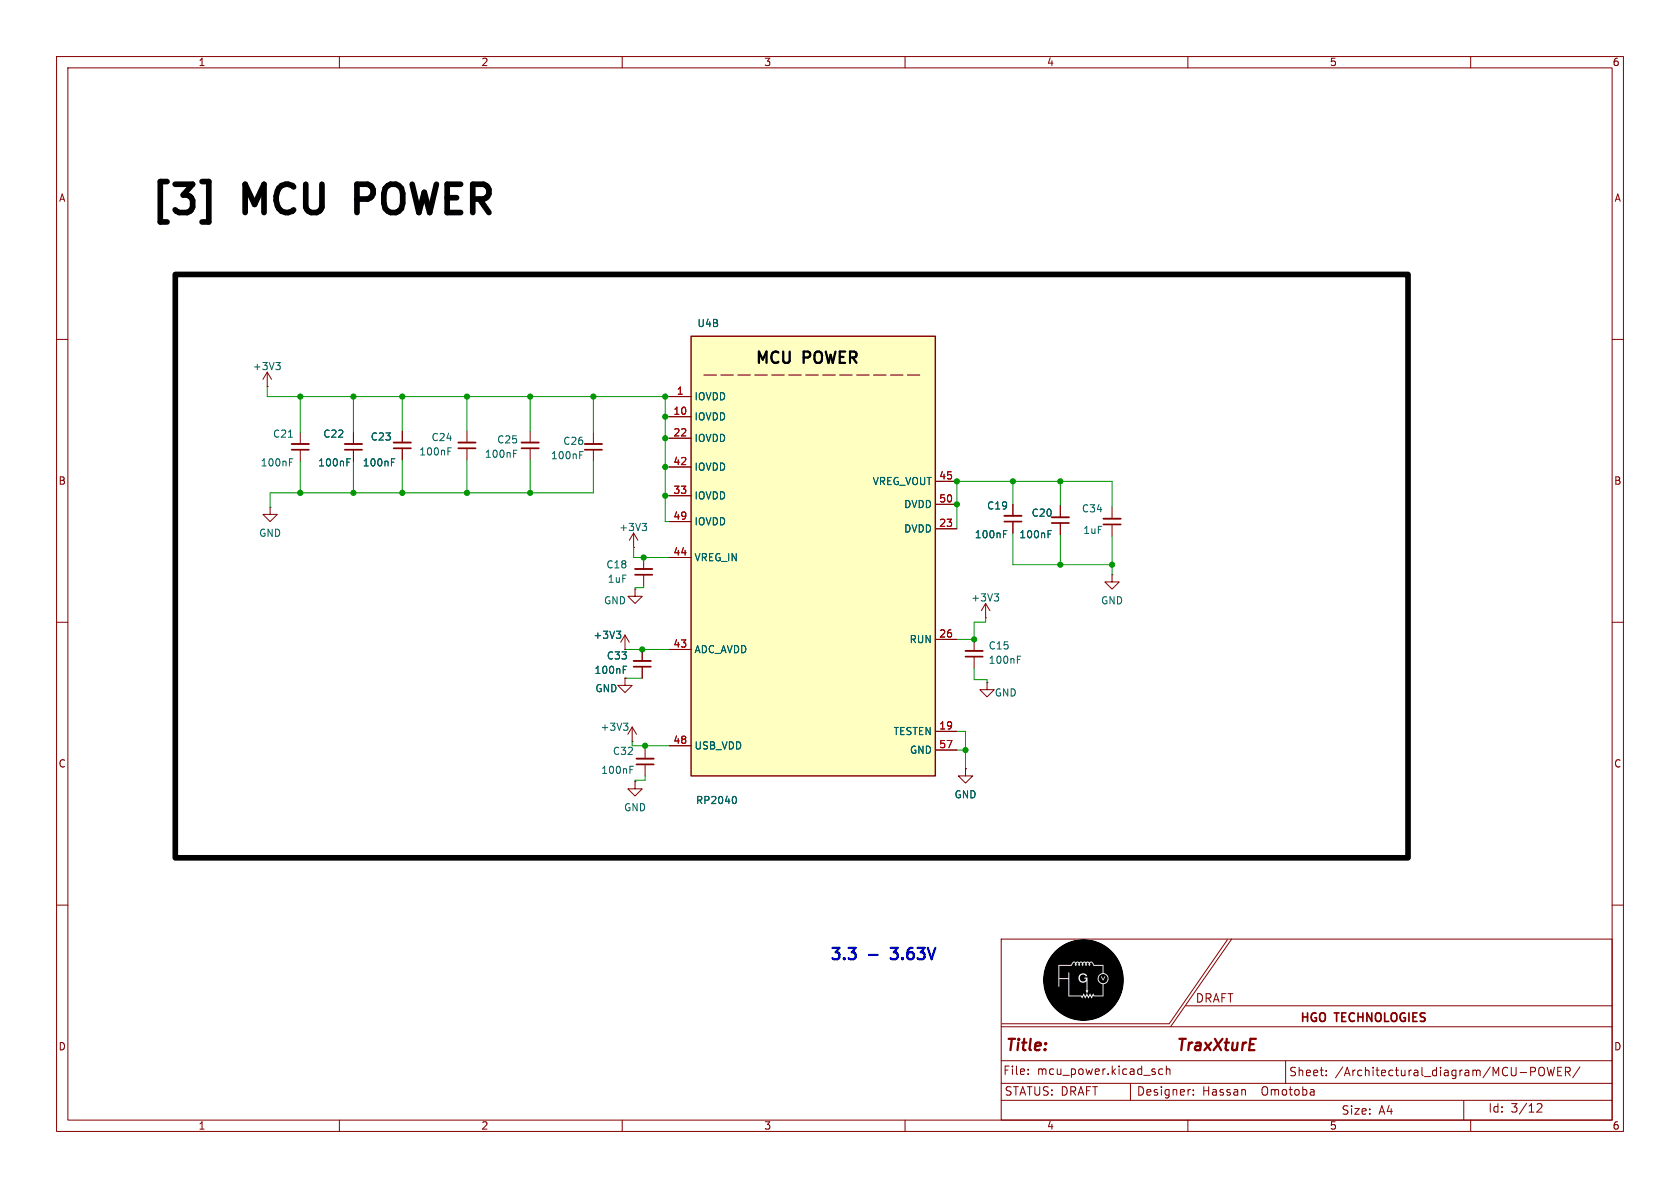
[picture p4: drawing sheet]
(kicad_sch
 (version 20231120)
 (generator "eeschema")
 (generator_version "8.0")
 (paper "A4")
 (title_block
  (title "              TraxXturE")
  (rev "0.0")
  (company "HGO TECHNOLOGIES")
  (comment 1 "1.0")
  (comment 2 "Hassan  Omotoba")
  (comment 3 "DRAFT"))
 (lib_symbols
  (symbol "Device:C_Small"
   (pin_numbers hide)
   (pin_names
    (offset 0.254) hide) (exclude_from_sim no) (in_bom yes) (on_board yes)
   (property "Reference" "C" (at 0.254 1.778 0) (effects (font (size 1.27 1.27)) (justify left)))
   (property "Value" "C_Small" (at 0.254 -2.032 0) (effects (font (size 1.27 1.27)) (justify left)))
   (property "Footprint" "" (at 0 0 0) (effects (font (size 1.27 1.27)) (hide yes)))
   (property "Datasheet" "~" (at 0 0 0) (effects (font (size 1.27 1.27)) (hide yes)))
   (property "Description" "Unpolarized capacitor, small symbol" (at 0 0 0) (effects (font (size 1.27 1.27)) (hide yes)))
   (symbol "C_Small_0_1"
    (polyline (pts (xy -1.524 -0.508) (xy 1.524 -0.508)) (stroke (width 0.3302) (type default)) (fill (type none)))
    (polyline (pts (xy -1.524 0.508) (xy 1.524 0.508)) (stroke (width 0.3048) (type default)) (fill (type none))))
   (symbol "C_Small_1_1"
    (pin passive line (at 0 2.54 270) (length 2.032) (name "~" (effects (font (size 1.27 1.27)))) (number "1" (effects (font (size 1.27 1.27)))))
    (pin passive line (at 0 -2.54 90) (length 2.032) (name "~" (effects (font (size 1.27 1.27)))) (number "2" (effects (font (size 1.27 1.27)))))))
  (symbol "MCU_RaspberryPi:RP2040" (exclude_from_sim no) (in_bom yes) (on_board yes)
   (property "Reference" "U4" (at -21.082 47.244 0) (effects (font (size 1.27 1.27)) (justify left)))
   (property "Value" "RP2040" (at -19.05 -46.482 0) (effects (font (size 1.27 1.27)) (justify left)))
   (property "Footprint" "Package_DFN_QFN:QFN-56-1EP_7x7mm_P0.4mm_EP3.2x3.2mm" (at -1.778 -64.008 0) (effects (font (size 1.27 1.27)) (hide yes)))
   (property "Datasheet" "https://datasheets.raspberrypi.com/rp2040/rp2040-datasheet.pdf" (at 5.588 -67.056 0) (effects (font (size 1.27 1.27)) (hide yes)))
   (property "Description" "A microcontroller by Raspberry Pi" (at 7.112 -61.214 0) (effects (font (size 1.27 1.27)) (hide yes)))
   (symbol "RP2040_1_1"
    (rectangle (start -21.59 45.72) (end 21.59 -43.688) (stroke (width 0.254) (type default)) (fill (type background)))
    (polyline (pts (xy -19.05 40.64) (xy 19.558 40.64)) (stroke (width 0.2) (type dash)) (fill (type none)))
    (text "MCU GPIO" (at -2.286 42.926 0) (effects (font (size 2 2) (thickness 0.4)
    (bold yes) (color 0 0 0 1))))
    (pin bidirectional line (at 25.4 17.78 180) (length 3.81) (name "GPIO8" (effects (font (size 1.27 1.27)))) (number "11" (effects (font (size 1.27 1.27)))))
    (pin bidirectional line (at 25.4 15.24 180) (length 3.81) (name "GPIO9" (effects (font (size 1.27 1.27)))) (number "12" (effects (font (size 1.27 1.27)))))
    (pin bidirectional line (at 25.4 12.7 180) (length 3.81) (name "GPIO10" (effects (font (size 1.27 1.27)))) (number "13" (effects (font (size 1.27 1.27)))))
    (pin bidirectional line (at 25.4 10.16 180) (length 3.81) (name "GPIO11" (effects (font (size 1.27 1.27)))) (number "14" (effects (font (size 1.27 1.27)))))
    (pin bidirectional line (at 25.4 7.62 180) (length 3.81) (name "GPIO12" (effects (font (size 1.27 1.27)))) (number "15" (effects (font (size 1.27 1.27)))))
    (pin bidirectional line (at 25.4 5.08 180) (length 3.81) (name "GPIO13" (effects (font (size 1.27 1.27)))) (number "16" (effects (font (size 1.27 1.27)))))
    (pin bidirectional line (at 25.4 2.54 180) (length 3.81) (name "GPIO14" (effects (font (size 1.27 1.27)))) (number "17" (effects (font (size 1.27 1.27)))))
    (pin bidirectional line (at 25.4 0 180) (length 3.81) (name "GPIO15" (effects (font (size 1.27 1.27)))) (number "18" (effects (font (size 1.27 1.27)))))
    (pin bidirectional line (at 25.4 38.1 180) (length 3.81) (name "GPIO0" (effects (font (size 1.27 1.27)))) (number "2" (effects (font (size 1.27 1.27)))))
    (pin input line (at -25.4 -6.096 0) (length 3.81) (name "XIN" (effects (font (size 1.27 1.27)))) (number "20" (effects (font (size 1.27 1.27)))))
    (pin passive line (at -25.4 -17.018 0) (length 3.81) (name "XOUT" (effects (font (size 1.27 1.27)))) (number "21" (effects (font (size 1.27 1.27)))))
    (pin input line (at -25.4 -32.258 0) (length 3.81) (name "SWCLK" (effects (font (size 1.27 1.27)))) (number "24" (effects (font (size 1.27 1.27)))))
    (pin bidirectional line (at -25.4 -38.354 0) (length 3.81) (name "SWD" (effects (font (size 1.27 1.27)))) (number "25" (effects (font (size 1.27 1.27)))))
    (pin bidirectional line (at 25.4 -2.54 180) (length 3.81) (name "GPIO16" (effects (font (size 1.27 1.27)))) (number "27" (effects (font (size 1.27 1.27)))))
    (pin bidirectional line (at 25.4 -5.08 180) (length 3.81) (name "GPIO17" (effects (font (size 1.27 1.27)))) (number "28" (effects (font (size 1.27 1.27)))))
    (pin bidirectional line (at 25.4 -7.62 180) (length 3.81) (name "GPIO18" (effects (font (size 1.27 1.27)))) (number "29" (effects (font (size 1.27 1.27)))))
    (pin bidirectional line (at 25.4 35.56 180) (length 3.81) (name "GPIO1" (effects (font (size 1.27 1.27)))) (number "3" (effects (font (size 1.27 1.27)))))
    (pin bidirectional line (at 25.4 -10.16 180) (length 3.81) (name "GPIO19" (effects (font (size 1.27 1.27)))) (number "30" (effects (font (size 1.27 1.27)))))
    (pin bidirectional line (at 25.4 -12.7 180) (length 3.81) (name "GPIO20" (effects (font (size 1.27 1.27)))) (number "31" (effects (font (size 1.27 1.27)))))
    (pin bidirectional line (at 25.4 -15.24 180) (length 3.81) (name "GPIO21" (effects (font (size 1.27 1.27)))) (number "32" (effects (font (size 1.27 1.27)))))
    (pin bidirectional line (at 25.4 -17.78 180) (length 3.81) (name "GPIO22" (effects (font (size 1.27 1.27)))) (number "34" (effects (font (size 1.27 1.27)))))
    (pin bidirectional line (at 25.4 -20.32 180) (length 3.81) (name "GPIO23" (effects (font (size 1.27 1.27)))) (number "35" (effects (font (size 1.27 1.27)))))
    (pin bidirectional line (at 25.4 -22.86 180) (length 3.81) (name "GPIO24" (effects (font (size 1.27 1.27)))) (number "36" (effects (font (size 1.27 1.27)))))
    (pin bidirectional line (at 25.4 -25.4 180) (length 3.81) (name "GPIO25" (effects (font (size 1.27 1.27)))) (number "37" (effects (font (size 1.27 1.27)))))
    (pin bidirectional line (at 25.4 -32.004 180) (length 3.81) (name "GPIO26_ADC0" (effects (font (size 1.27 1.27)))) (number "38" (effects (font (size 1.27 1.27)))))
    (pin bidirectional line (at 25.4 -34.544 180) (length 3.81) (name "GPIO27_ADC1" (effects (font (size 1.27 1.27)))) (number "39" (effects (font (size 1.27 1.27)))))
    (pin bidirectional line (at 25.4 33.02 180) (length 3.81) (name "GPIO2" (effects (font (size 1.27 1.27)))) (number "4" (effects (font (size 1.27 1.27)))))
    (pin bidirectional line (at 25.4 -37.084 180) (length 3.81) (name "GPIO28_ADC2" (effects (font (size 1.27 1.27)))) (number "40" (effects (font (size 1.27 1.27)))))
    (pin bidirectional line (at 25.4 -39.624 180) (length 3.81) (name "GPIO29_ADC3" (effects (font (size 1.27 1.27)))) (number "41" (effects (font (size 1.27 1.27)))))
    (pin bidirectional line (at -25.4 27.94 0) (length 3.81) (name "USB_DM" (effects (font (size 1.27 1.27)))) (number "46" (effects (font (size 1.27 1.27)))))
    (pin bidirectional line (at -25.4 30.48 0) (length 3.81) (name "USB_DP" (effects (font (size 1.27 1.27)))) (number "47" (effects (font (size 1.27 1.27)))))
    (pin bidirectional line (at 25.4 30.48 180) (length 3.81) (name "GPIO3" (effects (font (size 1.27 1.27)))) (number "5" (effects (font (size 1.27 1.27)))))
    (pin bidirectional line (at -25.4 7.62 0) (length 3.81) (name "QSPI_SD3" (effects (font (size 1.27 1.27)))) (number "51" (effects (font (size 1.27 1.27)))))
    (pin output line (at -25.4 18.034 0) (length 3.81) (name "QSPI_SCLK" (effects (font (size 1.27 1.27)))) (number "52" (effects (font (size 1.27 1.27)))))
    (pin bidirectional line (at -25.4 15.24 0) (length 3.81) (name "QSPI_SD0" (effects (font (size 1.27 1.27)))) (number "53" (effects (font (size 1.27 1.27)))))
    (pin bidirectional line (at -25.4 10.16 0) (length 3.81) (name "QSPI_SD2" (effects (font (size 1.27 1.27)))) (number "54" (effects (font (size 1.27 1.27)))))
    (pin bidirectional line (at -25.4 12.7 0) (length 3.81) (name "QSPI_SD1" (effects (font (size 1.27 1.27)))) (number "55" (effects (font (size 1.27 1.27)))))
    (pin bidirectional line (at -25.4 20.574 0) (length 3.81) (name "QSPI_SS" (effects (font (size 1.27 1.27)))) (number "56" (effects (font (size 1.27 1.27)))))
    (pin bidirectional line (at 25.4 27.94 180) (length 3.81) (name "GPIO4" (effects (font (size 1.27 1.27)))) (number "6" (effects (font (size 1.27 1.27)))))
    (pin bidirectional line (at 25.4 25.4 180) (length 3.81) (name "GPIO5" (effects (font (size 1.27 1.27)))) (number "7" (effects (font (size 1.27 1.27)))))
    (pin bidirectional line (at 25.4 22.86 180) (length 3.81) (name "GPIO6" (effects (font (size 1.27 1.27)))) (number "8" (effects (font (size 1.27 1.27)))))
    (pin bidirectional line (at 25.4 20.32 180) (length 3.81) (name "GPIO7" (effects (font (size 1.27 1.27)))) (number "9" (effects (font (size 1.27 1.27))))))
   (symbol "RP2040_2_1"
    (rectangle (start -19.812 35.56) (end 23.368 -42.164) (stroke (width 0.254) (type default)) (fill (type background)))
    (polyline (pts (xy -17.526 28.702) (xy 21.082 28.702)) (stroke (width 0.2) (type dash)) (fill (type none)))
    (text "MCU POWER" (at 0.762 31.75 0) (effects (font (size 2 2) (thickness 0.4)
    (bold yes) (color 0 0 0 1))))
    (pin power_in line (at -23.622 24.892 0) (length 3.81) (name "IOVDD" (effects (font (size 1.27 1.27)))) (number "1" (effects (font (size 1.27 1.27)))))
    (pin passive line (at -23.622 21.336 0) (length 3.81) (name "IOVDD" (effects (font (size 1.27 1.27)))) (number "10" (effects (font (size 1.27 1.27)))))
    (pin input line (at 27.178 -34.29 180) (length 3.81) (name "TESTEN" (effects (font (size 1.27 1.27)))) (number "19" (effects (font (size 1.27 1.27)))))
    (pin passive line (at -23.622 17.526 0) (length 3.81) (name "IOVDD" (effects (font (size 1.27 1.27)))) (number "22" (effects (font (size 1.27 1.27)))))
    (pin power_in line (at 27.178 1.524 180) (length 3.81) (name "DVDD" (effects (font (size 1.27 1.27)))) (number "23" (effects (font (size 1.27 1.27)))))
    (pin input line (at 27.178 -18.034 180) (length 3.81) (name "RUN" (effects (font (size 1.27 1.27)))) (number "26" (effects (font (size 1.27 1.27)))))
    (pin passive line (at -23.622 7.366 0) (length 3.81) (name "IOVDD" (effects (font (size 1.27 1.27)))) (number "33" (effects (font (size 1.27 1.27)))))
    (pin passive line (at -23.622 12.446 0) (length 3.81) (name "IOVDD" (effects (font (size 1.27 1.27)))) (number "42" (effects (font (size 1.27 1.27)))))
    (pin power_in line (at -23.622 -19.812 0) (length 3.81) (name "ADC_AVDD" (effects (font (size 1.27 1.27)))) (number "43" (effects (font (size 1.27 1.27)))))
    (pin power_in line (at -23.622 -3.556 0) (length 3.81) (name "VREG_IN" (effects (font (size 1.27 1.27)))) (number "44" (effects (font (size 1.27 1.27)))))
    (pin power_out line (at 27.178 9.906 180) (length 3.81) (name "VREG_VOUT" (effects (font (size 1.27 1.27)))) (number "45" (effects (font (size 1.27 1.27)))))
    (pin power_in line (at -23.622 -36.83 0) (length 3.81) (name "USB_VDD" (effects (font (size 1.27 1.27)))) (number "48" (effects (font (size 1.27 1.27)))))
    (pin passive line (at -23.622 2.794 0) (length 3.81) (name "IOVDD" (effects (font (size 1.27 1.27)))) (number "49" (effects (font (size 1.27 1.27)))))
    (pin passive line (at 27.178 5.842 180) (length 3.81) (name "DVDD" (effects (font (size 1.27 1.27)))) (number "50" (effects (font (size 1.27 1.27)))))
    (pin power_in line (at 27.178 -37.592 180) (length 3.81) (name "GND" (effects (font (size 1.27 1.27)))) (number "57" (effects (font (size 1.27 1.27)))))))
  (symbol "power:GND"
   (power)
   (pin_numbers hide)
   (pin_names
    (offset 0) hide) (exclude_from_sim no) (in_bom yes) (on_board yes)
   (property "Reference" "#PWR" (at 0 -6.35 0) (effects (font (size 1.27 1.27)) (hide yes)))
   (property "Value" "GND" (at 0 -3.81 0) (effects (font (size 1.27 1.27))))
   (property "Footprint" "" (at 0 0 0) (effects (font (size 1.27 1.27)) (hide yes)))
   (property "Datasheet" "" (at 0 0 0) (effects (font (size 1.27 1.27)) (hide yes)))
   (property "Description" "Power symbol creates a global label with name \"GND\" , ground" (at 0 0 0) (effects (font (size 1.27 1.27)) (hide yes)))
   (symbol "GND_0_1"
    (polyline (pts (xy 0 0) (xy 0 -1.27) (xy 1.27 -1.27) (xy 0 -2.54) (xy -1.27 -1.27) (xy 0 -1.27)) (stroke (width 0) (type default)) (fill (type none))))
   (symbol "GND_1_1"
    (pin power_in line (at 0 0 270) (length 0) (name "~" (effects (font (size 1.27 1.27)))) (number "1" (effects (font (size 1.27 1.27)))))))
  (symbol "power:VCC"
   (power)
   (pin_numbers hide)
   (pin_names
    (offset 0) hide) (exclude_from_sim no) (in_bom yes) (on_board yes)
   (property "Reference" "#PWR" (at 0 -3.81 0) (effects (font (size 1.27 1.27)) (hide yes)))
   (property "Value" "VCC" (at 0 3.556 0) (effects (font (size 1.27 1.27))))
   (property "Footprint" "" (at 0 0 0) (effects (font (size 1.27 1.27)) (hide yes)))
   (property "Datasheet" "" (at 0 0 0) (effects (font (size 1.27 1.27)) (hide yes)))
   (property "Description" "Power symbol creates a global label with name \"VCC\"" (at 0 0 0) (effects (font (size 1.27 1.27)) (hide yes)))
   (symbol "VCC_0_1"
    (polyline (pts (xy -0.762 1.27) (xy 0 2.54)) (stroke (width 0) (type default)) (fill (type none)))
    (polyline (pts (xy 0 0) (xy 0 2.54)) (stroke (width 0) (type default)) (fill (type none)))
    (polyline (pts (xy 0 2.54) (xy 0.762 1.27)) (stroke (width 0) (type default)) (fill (type none))))
   (symbol "VCC_1_1"
    (pin power_in line (at 0 0 90) (length 0) (name "~" (effects (font (size 1.27 1.27)))) (number "1" (effects (font (size 1.27 1.27))))))))
 (junction
  (at 82.55 70.104)
  (diameter 0)
  (color 0 0 0 0))
 (junction
  (at 93.726 70.104)
  (diameter 0)
  (color 0 0 0 0))
 (junction
  (at 62.484 70.104)
  (diameter 0)
  (color 0 0 0 0))
 (junction
  (at 170.688 132.588)
  (diameter 0)
  (color 0 0 0 0))
 (junction
  (at 169.164 89.154)
  (diameter 0)
  (color 0 0 0 0))
 (junction
  (at 187.452 85.09)
  (diameter 0)
  (color 0 0 0 0))
 (junction
  (at 114.046 131.826)
  (diameter 0)
  (color 0 0 0 0))
 (junction
  (at 104.902 70.104)
  (diameter 0)
  (color 0 0 0 0))
 (junction
  (at 53.086 87.122)
  (diameter 0)
  (color 0 0 0 0))
 (junction
  (at 117.602 77.47)
  (diameter 0)
  (color 0 0 0 0))
 (junction
  (at 113.538 114.808)
  (diameter 0)
  (color 0 0 0 0))
 (junction
  (at 169.164 85.09)
  (diameter 0)
  (color 0 0 0 0))
 (junction
  (at 71.12 87.122)
  (diameter 0)
  (color 0 0 0 0))
 (junction
  (at 117.602 82.55)
  (diameter 0)
  (color 0 0 0 0))
 (junction
  (at 62.484 87.122)
  (diameter 0)
  (color 0 0 0 0))
 (junction
  (at 53.086 70.104)
  (diameter 0)
  (color 0 0 0 0))
 (junction
  (at 117.602 70.104)
  (diameter 0)
  (color 0 0 0 0))
 (junction
  (at 187.452 99.822)
  (diameter 0)
  (color 0 0 0 0))
 (junction
  (at 113.792 98.552)
  (diameter 0)
  (color 0 0 0 0))
 (junction
  (at 172.212 113.03)
  (diameter 0)
  (color 0 0 0 0))
 (junction
  (at 117.602 87.63)
  (diameter 0)
  (color 0 0 0 0))
 (junction
  (at 71.12 70.104)
  (diameter 0)
  (color 0 0 0 0))
 (junction
  (at 179.07 85.09)
  (diameter 0)
  (color 0 0 0 0))
 (junction
  (at 93.726 87.122)
  (diameter 0)
  (color 0 0 0 0))
 (junction
  (at 117.602 73.66)
  (diameter 0)
  (color 0 0 0 0))
 (junction
  (at 82.55 87.122)
  (diameter 0)
  (color 0 0 0 0))
 (junction
  (at 196.596 99.822)
  (diameter 0)
  (color 0 0 0 0))
 (wire
  (pts (xy 117.602 77.47) (xy 118.364 77.47))
  (stroke (width 0) (type default)))
 (wire
  (pts (xy 172.212 120.142) (xy 172.212 118.11))
  (stroke (width 0) (type default)))
 (wire
  (pts (xy 112.014 96.774) (xy 112.014 98.552))
  (stroke (width 0) (type default)))
 (wire
  (pts (xy 117.602 87.63) (xy 117.602 92.202))
  (stroke (width 0) (type default)))
 (wire
  (pts (xy 179.07 85.09) (xy 187.452 85.09))
  (stroke (width 0) (type default)))
 (wire
  (pts (xy 53.086 81.534) (xy 53.086 87.122))
  (stroke (width 0) (type default)))
 (wire
  (pts (xy 117.602 73.66) (xy 117.602 77.47))
  (stroke (width 0) (type default)))
 (wire
  (pts (xy 169.164 85.09) (xy 179.07 85.09))
  (stroke (width 0) (type default)))
 (wire
  (pts (xy 62.484 81.534) (xy 62.484 87.122))
  (stroke (width 0) (type default)))
 (wire
  (pts (xy 170.688 132.588) (xy 169.164 132.588))
  (stroke (width 0) (type default)))
 (wire
  (pts (xy 196.596 99.822) (xy 187.452 99.822))
  (stroke (width 0) (type default)))
 (wire
  (pts (xy 71.12 87.122) (xy 82.55 87.122))
  (stroke (width 0) (type default)))
 (wire
  (pts (xy 117.602 82.55) (xy 118.364 82.55))
  (stroke (width 0) (type default)))
 (wire
  (pts (xy 114.046 131.826) (xy 118.364 131.826))
  (stroke (width 0) (type default)))
 (wire
  (pts (xy 104.902 70.104) (xy 104.902 76.454))
  (stroke (width 0) (type default)))
 (wire
  (pts (xy 93.726 87.122) (xy 104.902 87.122))
  (stroke (width 0) (type default)))
 (wire
  (pts (xy 172.212 109.982) (xy 172.212 113.03))
  (stroke (width 0) (type default)))
 (wire
  (pts (xy 93.726 87.122) (xy 82.55 87.122))
  (stroke (width 0) (type default)))
 (wire
  (pts (xy 47.244 68.326) (xy 47.244 70.104))
  (stroke (width 0) (type default)))
 (wire
  (pts (xy 172.212 113.03) (xy 169.164 113.03))
  (stroke (width 0) (type default)))
 (wire
  (pts (xy 111.76 131.826) (xy 111.76 131.064))
  (stroke (width 0) (type default)))
 (wire
  (pts (xy 110.49 114.808) (xy 113.538 114.808))
  (stroke (width 0) (type default)))
 (wire
  (pts (xy 174.498 120.65) (xy 174.498 120.142))
  (stroke (width 0) (type default)))
 (wire
  (pts (xy 62.484 70.104) (xy 71.12 70.104))
  (stroke (width 0) (type default)))
 (wire
  (pts (xy 110.49 119.888) (xy 113.538 119.888))
  (stroke (width 0) (type default)))
 (wire
  (pts (xy 71.12 81.28) (xy 71.12 87.122))
  (stroke (width 0) (type default)))
 (wire
  (pts (xy 53.086 70.104) (xy 62.484 70.104))
  (stroke (width 0) (type default)))
 (wire
  (pts (xy 174.244 109.982) (xy 172.212 109.982))
  (stroke (width 0) (type default)))
 (wire
  (pts (xy 112.268 104.14) (xy 112.268 103.886))
  (stroke (width 0) (type default)))
 (wire
  (pts (xy 47.752 87.122) (xy 53.086 87.122))
  (stroke (width 0) (type default)))
 (wire
  (pts (xy 117.602 70.104) (xy 118.364 70.104))
  (stroke (width 0) (type default)))
 (wire
  (pts (xy 104.902 81.534) (xy 104.902 87.122))
  (stroke (width 0) (type default)))
 (wire
  (pts (xy 118.364 73.66) (xy 117.602 73.66))
  (stroke (width 0) (type default)))
 (wire
  (pts (xy 93.726 76.2) (xy 93.726 70.104))
  (stroke (width 0) (type default)))
 (wire
  (pts (xy 170.688 132.588) (xy 170.688 135.89))
  (stroke (width 0) (type default)))
 (wire
  (pts (xy 196.596 89.662) (xy 196.596 85.09))
  (stroke (width 0) (type default)))
 (wire
  (pts (xy 170.688 129.286) (xy 170.688 132.588))
  (stroke (width 0) (type default)))
 (wire
  (pts (xy 174.244 109.22) (xy 174.244 109.982))
  (stroke (width 0) (type default)))
 (wire
  (pts (xy 169.164 129.286) (xy 170.688 129.286))
  (stroke (width 0) (type default)))
 (wire
  (pts (xy 117.602 70.104) (xy 117.602 73.66))
  (stroke (width 0) (type default)))
 (wire
  (pts (xy 112.268 137.922) (xy 112.268 138.176))
  (stroke (width 0) (type default)))
 (wire
  (pts (xy 104.902 70.104) (xy 117.602 70.104))
  (stroke (width 0) (type default)))
 (wire
  (pts (xy 114.046 132.08) (xy 114.046 131.826))
  (stroke (width 0) (type default)))
 (wire
  (pts (xy 62.484 70.104) (xy 62.484 76.454))
  (stroke (width 0) (type default)))
 (wire
  (pts (xy 82.55 70.104) (xy 93.726 70.104))
  (stroke (width 0) (type default)))
 (wire
  (pts (xy 113.538 114.808) (xy 118.364 114.808))
  (stroke (width 0) (type default)))
 (wire
  (pts (xy 47.752 89.662) (xy 47.752 87.122))
  (stroke (width 0) (type default)))
 (wire
  (pts (xy 196.596 85.09) (xy 187.452 85.09))
  (stroke (width 0) (type default)))
 (wire
  (pts (xy 82.55 81.28) (xy 82.55 87.122))
  (stroke (width 0) (type default)))
 (wire
  (pts (xy 179.07 85.09) (xy 179.07 89.154))
  (stroke (width 0) (type default)))
 (wire
  (pts (xy 53.086 87.122) (xy 62.484 87.122))
  (stroke (width 0) (type default)))
 (wire
  (pts (xy 187.452 85.09) (xy 187.452 89.408))
  (stroke (width 0) (type default)))
 (wire
  (pts (xy 117.602 77.47) (xy 117.602 82.55))
  (stroke (width 0) (type default)))
 (wire
  (pts (xy 82.55 70.104) (xy 82.55 76.2))
  (stroke (width 0) (type default)))
 (wire
  (pts (xy 71.12 70.104) (xy 82.55 70.104))
  (stroke (width 0) (type default)))
 (wire
  (pts (xy 179.07 94.234) (xy 179.07 99.822))
  (stroke (width 0) (type default)))
 (wire
  (pts (xy 179.07 99.822) (xy 187.452 99.822))
  (stroke (width 0) (type default)))
 (wire
  (pts (xy 113.792 103.886) (xy 113.792 103.632))
  (stroke (width 0) (type default)))
 (wire
  (pts (xy 53.086 70.104) (xy 53.086 76.454))
  (stroke (width 0) (type default)))
 (wire
  (pts (xy 117.602 82.55) (xy 117.602 87.63))
  (stroke (width 0) (type default)))
 (wire
  (pts (xy 114.046 137.922) (xy 114.046 137.16))
  (stroke (width 0) (type default)))
 (wire
  (pts (xy 118.364 92.202) (xy 117.602 92.202))
  (stroke (width 0) (type default)))
 (wire
  (pts (xy 113.792 98.552) (xy 118.364 98.552))
  (stroke (width 0) (type default)))
 (wire
  (pts (xy 71.12 76.2) (xy 71.12 70.104))
  (stroke (width 0) (type default)))
 (wire
  (pts (xy 169.164 89.154) (xy 169.164 93.472))
  (stroke (width 0) (type default)))
 (wire
  (pts (xy 111.76 131.826) (xy 114.046 131.826))
  (stroke (width 0) (type default)))
 (wire
  (pts (xy 112.268 103.886) (xy 113.792 103.886))
  (stroke (width 0) (type default)))
 (wire
  (pts (xy 93.726 70.104) (xy 104.902 70.104))
  (stroke (width 0) (type default)))
 (wire
  (pts (xy 93.726 81.28) (xy 93.726 87.122))
  (stroke (width 0) (type default)))
 (wire
  (pts (xy 112.268 137.922) (xy 114.046 137.922))
  (stroke (width 0) (type default)))
 (wire
  (pts (xy 196.596 101.6) (xy 196.596 99.822))
  (stroke (width 0) (type default)))
 (wire
  (pts (xy 169.164 85.09) (xy 169.164 89.154))
  (stroke (width 0) (type default)))
 (wire
  (pts (xy 112.014 98.552) (xy 113.792 98.552))
  (stroke (width 0) (type default)))
 (wire
  (pts (xy 174.498 120.142) (xy 172.212 120.142))
  (stroke (width 0) (type default)))
 (wire
  (pts (xy 187.452 94.488) (xy 187.452 99.822))
  (stroke (width 0) (type default)))
 (wire
  (pts (xy 196.596 94.742) (xy 196.596 99.822))
  (stroke (width 0) (type default)))
 (wire
  (pts (xy 47.244 70.104) (xy 53.086 70.104))
  (stroke (width 0) (type default)))
 (wire
  (pts (xy 62.484 87.122) (xy 71.12 87.122))
  (stroke (width 0) (type default)))
 (wire
  (pts (xy 117.602 87.63) (xy 118.364 87.63))
  (stroke (width 0) (type default)))
 (rectangle
  (start 30.988 48.514)
  (end 248.92 151.638)
  (stroke (width 1) (type default) (color 0 0 0 1))
  (fill (type none)))
 (image
  (at 191.516 173.228)
  (scale 0.171684)
  (data))
 (text "[3] MCU POWER"
  (exclude_from_sim no)
  (at 57.15 35.56 0)
  (effects (font (size 5 5) (thickness 1)
    (bold yes) (color 0 0 0 1))))
 (text "3.3 - 3.63V"
  (exclude_from_sim no)
  (at 156.21 168.91 0)
  (effects (font (size 2 2) (thickness 0.4)
    (bold yes))))
 (symbol
  (lib_id "power:VCC")
  (at 47.244 68.326 0)
  (unit 1)
  (exclude_from_sim no)
  (in_bom yes)
  (on_board yes)
  (dnp no)
  (property "Reference" "#PWR025" (at 47.244 72.136 0) (effects (font (size 1.27 1.27)) (hide yes)))
  (property "Value" "+3V3" (at 47.244 64.77 0) (effects (font (size 1.27 1.27))))
  (property "Footprint" "" (at 47.244 68.326 0) (effects (font (size 1.27 1.27)) (hide yes)))
  (property "Datasheet" "" (at 47.244 68.326 0) (effects (font (size 1.27 1.27)) (hide yes)))
  (property "Description" "Power symbol creates a global label with name \"VCC\"" (at 47.244 68.326 0) (effects (font (size 1.27 1.27)) (hide yes)))
  (pin "1"))
 (symbol
  (lib_id "Device:C_Small")
  (at 53.086 78.994 0)
  (mirror x)
  (unit 1)
  (exclude_from_sim no)
  (in_bom yes)
  (on_board yes)
  (dnp no)
  (property "Reference" "C21" (at 52.07 76.708 0) (effects (font (size 1.27 1.27)) (justify right)))
  (property "Value" "100nF" (at 52.07 81.788 0) (effects (font (size 1.27 1.27)) (justify right)))
  (property "Footprint" "Capacitor_SMD:C_0402_1005Metric" (at 53.086 78.994 0) (effects (font (size 1.27 1.27)) (hide yes)))
  (property "Datasheet" "~" (at 53.086 78.994 0) (effects (font (size 1.27 1.27)) (hide yes)))
  (property "Description" "Unpolarized capacitor, small symbol" (at 53.086 78.994 0) (effects (font (size 1.27 1.27)) (hide yes)))
  (pin "2")
  (pin "1"))
 (symbol
  (lib_id "Device:C_Small")
  (at 113.792 101.092 0)
  (mirror x)
  (unit 1)
  (exclude_from_sim no)
  (in_bom yes)
  (on_board yes)
  (dnp no)
  (fields_autoplaced yes)
  (property "Reference" "C18" (at 110.998 99.8155 0) (effects (font (size 1.27 1.27)) (justify right)))
  (property "Value" "1uF" (at 110.998 102.3555 0) (effects (font (size 1.27 1.27)) (justify right)))
  (property "Footprint" "Capacitor_SMD:C_0402_1005Metric" (at 113.792 101.092 0) (effects (font (size 1.27 1.27)) (hide yes)))
  (property "Datasheet" "~" (at 113.792 101.092 0) (effects (font (size 1.27 1.27)) (hide yes)))
  (property "Description" "Unpolarized capacitor, small symbol" (at 113.792 101.092 0) (effects (font (size 1.27 1.27)) (hide yes)))
  (pin "2")
  (pin "1"))
 (symbol
  (lib_id "Device:C_Small")
  (at 82.55 78.74 0)
  (mirror x)
  (unit 1)
  (exclude_from_sim no)
  (in_bom yes)
  (on_board yes)
  (dnp no)
  (property "Reference" "C24" (at 80.0927 77.3131 0) (effects (font (size 1.27 1.27)) (justify right)))
  (property "Value" "100nF" (at 80.0927 79.8531 0) (effects (font (size 1.27 1.27)) (justify right)))
  (property "Footprint" "Capacitor_SMD:C_0402_1005Metric" (at 82.55 78.74 0) (effects (font (size 1.27 1.27)) (hide yes)))
  (property "Datasheet" "~" (at 82.55 78.74 0) (effects (font (size 1.27 1.27)) (hide yes)))
  (property "Description" "Unpolarized capacitor, small symbol" (at 82.55 78.74 0) (effects (font (size 1.27 1.27)) (hide yes)))
  (pin "2")
  (pin "1"))
 (symbol
  (lib_id "power:GND")
  (at 170.688 135.89 0)
  (mirror y)
  (unit 1)
  (exclude_from_sim no)
  (in_bom yes)
  (on_board yes)
  (dnp no)
  (fields_autoplaced yes)
  (property "Reference" "#PWR051" (at 170.688 142.24 0) (effects (font (size 1.27 1.27)) (hide yes)))
  (property "Value" "GND" (at 170.688 140.462 0) (effects (font (size 1.27 1.27))))
  (property "Footprint" "" (at 170.688 135.89 0) (effects (font (size 1.27 1.27)) (hide yes)))
  (property "Datasheet" "" (at 170.688 135.89 0) (effects (font (size 1.27 1.27)) (hide yes)))
  (property "Description" "Power symbol creates a global label with name \"GND\" , ground" (at 170.688 135.89 0) (effects (font (size 1.27 1.27)) (hide yes)))
  (pin "1"))
 (symbol
  (lib_id "Device:C_Small")
  (at 104.902 78.994 0)
  (mirror x)
  (unit 1)
  (exclude_from_sim no)
  (in_bom yes)
  (on_board yes)
  (dnp no)
  (property "Reference" "C26" (at 103.378 77.978 0) (effects (font (size 1.27 1.27)) (justify right)))
  (property "Value" "100nF" (at 103.378 80.518 0) (effects (font (size 1.27 1.27)) (justify right)))
  (property "Footprint" "Capacitor_SMD:C_0402_1005Metric" (at 104.902 78.994 0) (effects (font (size 1.27 1.27)) (hide yes)))
  (property "Datasheet" "~" (at 104.902 78.994 0) (effects (font (size 1.27 1.27)) (hide yes)))
  (property "Description" "Unpolarized capacitor, small symbol" (at 104.902 78.994 0) (effects (font (size 1.27 1.27)) (hide yes)))
  (pin "2")
  (pin "1"))
 (symbol
  (lib_id "power:GND")
  (at 110.49 119.888 0)
  (unit 1)
  (exclude_from_sim no)
  (in_bom yes)
  (on_board yes)
  (dnp no)
  (property "Reference" "#PWR049" (at 110.49 126.238 0) (effects (font (size 1.27 1.27)) (hide yes)))
  (property "Value" "GND" (at 107.1938 121.7018 0) (effects (font (size 1.27 1.27))))
  (property "Footprint" "" (at 110.49 119.888 0) (effects (font (size 1.27 1.27)) (hide yes)))
  (property "Datasheet" "" (at 110.49 119.888 0) (effects (font (size 1.27 1.27)) (hide yes)))
  (property "Description" "Power symbol creates a global label with name \"GND\" , ground" (at 110.49 119.888 0) (effects (font (size 1.27 1.27)) (hide yes)))
  (pin "1"))
 (symbol
  (lib_id "Device:C_Small")
  (at 113.538 117.348 0)
  (mirror x)
  (unit 1)
  (exclude_from_sim no)
  (in_bom yes)
  (on_board yes)
  (dnp no)
  (property "Reference" "C33" (at 111.0807 115.9211 0) (effects (font (size 1.27 1.27)) (justify right)))
  (property "Value" "100nF" (at 111.0807 118.4611 0) (effects (font (size 1.27 1.27)) (justify right)))
  (property "Footprint" "Capacitor_SMD:C_0402_1005Metric" (at 113.538 117.348 0) (effects (font (size 1.27 1.27)) (hide yes)))
  (property "Datasheet" "~" (at 113.538 117.348 0) (effects (font (size 1.27 1.27)) (hide yes)))
  (property "Description" "Unpolarized capacitor, small symbol" (at 113.538 117.348 0) (effects (font (size 1.27 1.27)) (hide yes)))
  (pin "2")
  (pin "1"))
 (symbol
  (lib_id "Device:C_Small")
  (at 62.484 78.994 0)
  (mirror x)
  (unit 1)
  (exclude_from_sim no)
  (in_bom yes)
  (on_board yes)
  (dnp no)
  (property "Reference" "C22" (at 60.96 76.708 0) (effects (font (size 1.27 1.27)) (justify right)))
  (property "Value" "100nF" (at 62.23 81.788 0) (effects (font (size 1.27 1.27)) (justify right)))
  (property "Footprint" "Capacitor_SMD:C_0402_1005Metric" (at 62.484 78.994 0) (effects (font (size 1.27 1.27)) (hide yes)))
  (property "Datasheet" "~" (at 62.484 78.994 0) (effects (font (size 1.27 1.27)) (hide yes)))
  (property "Description" "Unpolarized capacitor, small symbol" (at 62.484 78.994 0) (effects (font (size 1.27 1.27)) (hide yes)))
  (pin "2")
  (pin "1"))
 (symbol
  (lib_id "power:VCC")
  (at 110.49 114.808 0)
  (unit 1)
  (exclude_from_sim no)
  (in_bom yes)
  (on_board yes)
  (dnp no)
  (property "Reference" "#PWR053" (at 110.49 118.618 0) (effects (font (size 1.27 1.27)) (hide yes)))
  (property "Value" "+3V3" (at 107.442 112.268 0) (effects (font (size 1.27 1.27))))
  (property "Footprint" "" (at 110.49 114.808 0) (effects (font (size 1.27 1.27)) (hide yes)))
  (property "Datasheet" "" (at 110.49 114.808 0) (effects (font (size 1.27 1.27)) (hide yes)))
  (property "Description" "Power symbol creates a global label with name \"VCC\"" (at 110.49 114.808 0) (effects (font (size 1.27 1.27)) (hide yes)))
  (pin "1"))
 (symbol
  (lib_id "power:GND")
  (at 112.268 104.14 0)
  (unit 1)
  (exclude_from_sim no)
  (in_bom yes)
  (on_board yes)
  (dnp no)
  (property "Reference" "#PWR026" (at 112.268 110.49 0) (effects (font (size 1.27 1.27)) (hide yes)))
  (property "Value" "GND" (at 108.7232 106.1659 0) (effects (font (size 1.27 1.27))))
  (property "Footprint" "" (at 112.268 104.14 0) (effects (font (size 1.27 1.27)) (hide yes)))
  (property "Datasheet" "" (at 112.268 104.14 0) (effects (font (size 1.27 1.27)) (hide yes)))
  (property "Description" "Power symbol creates a global label with name \"GND\" , ground" (at 112.268 104.14 0) (effects (font (size 1.27 1.27)) (hide yes)))
  (pin "1"))
 (symbol
  (lib_id "Device:C_Small")
  (at 172.212 115.57 180)
  (unit 1)
  (exclude_from_sim no)
  (in_bom yes)
  (on_board yes)
  (dnp no)
  (property "Reference" "C15" (at 174.6693 114.1431 0) (effects (font (size 1.27 1.27)) (justify right)))
  (property "Value" "100nF" (at 174.6693 116.6831 0) (effects (font (size 1.27 1.27)) (justify right)))
  (property "Footprint" "Capacitor_SMD:C_0402_1005Metric" (at 172.212 115.57 0) (effects (font (size 1.27 1.27)) (hide yes)))
  (property "Datasheet" "~" (at 172.212 115.57 0) (effects (font (size 1.27 1.27)) (hide yes)))
  (property "Description" "Unpolarized capacitor, small symbol" (at 172.212 115.57 0) (effects (font (size 1.27 1.27)) (hide yes)))
  (pin "2")
  (pin "1"))
 (symbol
  (lib_id "Device:C_Small")
  (at 71.12 78.74 0)
  (mirror x)
  (unit 1)
  (exclude_from_sim no)
  (in_bom yes)
  (on_board yes)
  (dnp no)
  (property "Reference" "C23" (at 69.3442 77.2182 0) (effects (font (size 1.27 1.27)) (justify right)))
  (property "Value" "100nF" (at 70.104 81.788 0) (effects (font (size 1.27 1.27)) (justify right)))
  (property "Footprint" "Capacitor_SMD:C_0402_1005Metric" (at 71.12 78.74 0) (effects (font (size 1.27 1.27)) (hide yes)))
  (property "Datasheet" "~" (at 71.12 78.74 0) (effects (font (size 1.27 1.27)) (hide yes)))
  (property "Description" "Unpolarized capacitor, small symbol" (at 71.12 78.74 0) (effects (font (size 1.27 1.27)) (hide yes)))
  (pin "2")
  (pin "1"))
 (symbol
  (lib_id "power:GND")
  (at 196.596 101.6 0)
  (mirror y)
  (unit 1)
  (exclude_from_sim no)
  (in_bom yes)
  (on_board yes)
  (dnp no)
  (fields_autoplaced yes)
  (property "Reference" "#PWR055" (at 196.596 107.95 0) (effects (font (size 1.27 1.27)) (hide yes)))
  (property "Value" "GND" (at 196.596 106.172 0) (effects (font (size 1.27 1.27))))
  (property "Footprint" "" (at 196.596 101.6 0) (effects (font (size 1.27 1.27)) (hide yes)))
  (property "Datasheet" "" (at 196.596 101.6 0) (effects (font (size 1.27 1.27)) (hide yes)))
  (property "Description" "Power symbol creates a global label with name \"GND\" , ground" (at 196.596 101.6 0) (effects (font (size 1.27 1.27)) (hide yes)))
  (pin "1"))
 (symbol
  (lib_id "Device:C_Small")
  (at 93.726 78.74 0)
  (mirror x)
  (unit 1)
  (exclude_from_sim no)
  (in_bom yes)
  (on_board yes)
  (dnp no)
  (property "Reference" "C25" (at 91.694 77.724 0) (effects (font (size 1.27 1.27)) (justify right)))
  (property "Value" "100nF" (at 91.694 80.264 0) (effects (font (size 1.27 1.27)) (justify right)))
  (property "Footprint" "Capacitor_SMD:C_0402_1005Metric" (at 93.726 78.74 0) (effects (font (size 1.27 1.27)) (hide yes)))
  (property "Datasheet" "~" (at 93.726 78.74 0) (effects (font (size 1.27 1.27)) (hide yes)))
  (property "Description" "Unpolarized capacitor, small symbol" (at 93.726 78.74 0) (effects (font (size 1.27 1.27)) (hide yes)))
  (pin "2")
  (pin "1"))
 (symbol
  (lib_id "MCU_RaspberryPi:RP2040")
  (at 141.986 94.996 0)
  (unit 2)
  (exclude_from_sim no)
  (in_bom yes)
  (on_board yes)
  (dnp no)
  (property "Reference" "U4" (at 123.19 57.15 0) (effects (font (size 1.27 1.27)) (justify left)))
  (property "Value" "RP2040" (at 122.936 141.478 0) (effects (font (size 1.27 1.27)) (justify left)))
  (property "Footprint" "Package_DFN_QFN:QFN-56-1EP_7x7mm_P0.4mm_EP3.2x3.2mm" (at 140.208 159.004 0) (effects (font (size 1.27 1.27)) (hide yes)))
  (property "Datasheet" "https://datasheets.raspberrypi.com/rp2040/rp2040-datasheet.pdf" (at 147.574 162.052 0) (effects (font (size 1.27 1.27)) (hide yes)))
  (property "Description" "A microcontroller by Raspberry Pi" (at 149.098 156.21 0) (effects (font (size 1.27 1.27)) (hide yes)))
  (pin "21")
  (pin "39")
  (pin "54")
  (pin "16")
  (pin "32")
  (pin "31")
  (pin "25")
  (pin "51")
  (pin "28")
  (pin "4")
  (pin "55")
  (pin "13")
  (pin "2")
  (pin "14")
  (pin "15")
  (pin "56")
  (pin "41")
  (pin "44")
  (pin "45")
  (pin "20")
  (pin "10")
  (pin "19")
  (pin "17")
  (pin "22")
  (pin "23")
  (pin "18")
  (pin "29")
  (pin "46")
  (pin "24")
  (pin "9")
  (pin "1")
  (pin "8")
  (pin "12")
  (pin "53")
  (pin "52")
  (pin "30")
  (pin "36")
  (pin "37")
  (pin "11")
  (pin "42")
  (pin "43")
  (pin "47")
  (pin "38")
  (pin "27")
  (pin "6")
  (pin "35")
  (pin "7")
  (pin "50")
  (pin "57")
  (pin "26")
  (pin "33")
  (pin "34")
  (pin "3")
  (pin "40")
  (pin "48")
  (pin "49")
  (pin "5"))
 (symbol
  (lib_id "power:GND")
  (at 112.268 138.176 0)
  (unit 1)
  (exclude_from_sim no)
  (in_bom yes)
  (on_board yes)
  (dnp no)
  (fields_autoplaced yes)
  (property "Reference" "#PWR050" (at 112.268 144.526 0) (effects (font (size 1.27 1.27)) (hide yes)))
  (property "Value" "GND" (at 112.268 142.748 0) (effects (font (size 1.27 1.27))))
  (property "Footprint" "" (at 112.268 138.176 0) (effects (font (size 1.27 1.27)) (hide yes)))
  (property "Datasheet" "" (at 112.268 138.176 0) (effects (font (size 1.27 1.27)) (hide yes)))
  (property "Description" "Power symbol creates a global label with name \"GND\" , ground" (at 112.268 138.176 0) (effects (font (size 1.27 1.27)) (hide yes)))
  (pin "1"))
 (symbol
  (lib_id "power:GND")
  (at 174.498 120.65 0)
  (mirror y)
  (unit 1)
  (exclude_from_sim no)
  (in_bom yes)
  (on_board yes)
  (dnp no)
  (property "Reference" "#PWR022" (at 174.498 127 0) (effects (font (size 1.27 1.27)) (hide yes)))
  (property "Value" "GND" (at 177.7942 122.4638 0) (effects (font (size 1.27 1.27))))
  (property "Footprint" "" (at 174.498 120.65 0) (effects (font (size 1.27 1.27)) (hide yes)))
  (property "Datasheet" "" (at 174.498 120.65 0) (effects (font (size 1.27 1.27)) (hide yes)))
  (property "Description" "Power symbol creates a global label with name \"GND\" , ground" (at 174.498 120.65 0) (effects (font (size 1.27 1.27)) (hide yes)))
  (pin "1"))
 (symbol
  (lib_id "power:GND")
  (at 47.752 89.662 0)
  (unit 1)
  (exclude_from_sim no)
  (in_bom yes)
  (on_board yes)
  (dnp no)
  (fields_autoplaced yes)
  (property "Reference" "#PWR027" (at 47.752 96.012 0) (effects (font (size 1.27 1.27)) (hide yes)))
  (property "Value" "GND" (at 47.752 94.234 0) (effects (font (size 1.27 1.27))))
  (property "Footprint" "" (at 47.752 89.662 0) (effects (font (size 1.27 1.27)) (hide yes)))
  (property "Datasheet" "" (at 47.752 89.662 0) (effects (font (size 1.27 1.27)) (hide yes)))
  (property "Description" "Power symbol creates a global label with name \"GND\" , ground" (at 47.752 89.662 0) (effects (font (size 1.27 1.27)) (hide yes)))
  (pin "1"))
 (symbol
  (lib_id "power:VCC")
  (at 111.76 131.064 0)
  (unit 1)
  (exclude_from_sim no)
  (in_bom yes)
  (on_board yes)
  (dnp no)
  (property "Reference" "#PWR054" (at 111.76 134.874 0) (effects (font (size 1.27 1.27)) (hide yes)))
  (property "Value" "+3V3" (at 108.712 128.524 0) (effects (font (size 1.27 1.27))))
  (property "Footprint" "" (at 111.76 131.064 0) (effects (font (size 1.27 1.27)) (hide yes)))
  (property "Datasheet" "" (at 111.76 131.064 0) (effects (font (size 1.27 1.27)) (hide yes)))
  (property "Description" "Power symbol creates a global label with name \"VCC\"" (at 111.76 131.064 0) (effects (font (size 1.27 1.27)) (hide yes)))
  (pin "1"))
 (symbol
  (lib_id "Device:C_Small")
  (at 196.596 92.202 0)
  (mirror x)
  (unit 1)
  (exclude_from_sim no)
  (in_bom yes)
  (on_board yes)
  (dnp no)
  (property "Reference" "C34" (at 195.072 89.916 0) (effects (font (size 1.27 1.27)) (justify right)))
  (property "Value" "1uF" (at 195.072 93.726 0) (effects (font (size 1.27 1.27)) (justify right)))
  (property "Footprint" "Capacitor_SMD:C_0402_1005Metric" (at 196.596 92.202 0) (effects (font (size 1.27 1.27)) (hide yes)))
  (property "Datasheet" "~" (at 196.596 92.202 0) (effects (font (size 1.27 1.27)) (hide yes)))
  (property "Description" "Unpolarized capacitor, small symbol" (at 196.596 92.202 0) (effects (font (size 1.27 1.27)) (hide yes)))
  (pin "2")
  (pin "1"))
 (symbol
  (lib_id "Device:C_Small")
  (at 187.452 91.948 0)
  (mirror x)
  (unit 1)
  (exclude_from_sim no)
  (in_bom yes)
  (on_board yes)
  (dnp no)
  (property "Reference" "C20" (at 186.182 90.678 0) (effects (font (size 1.27 1.27)) (justify right)))
  (property "Value" "100nF" (at 186.182 94.488 0) (effects (font (size 1.27 1.27)) (justify right)))
  (property "Footprint" "Capacitor_SMD:C_0402_1005Metric" (at 187.452 91.948 0) (effects (font (size 1.27 1.27)) (hide yes)))
  (property "Datasheet" "~" (at 187.452 91.948 0) (effects (font (size 1.27 1.27)) (hide yes)))
  (property "Description" "Unpolarized capacitor, small symbol" (at 187.452 91.948 0) (effects (font (size 1.27 1.27)) (hide yes)))
  (pin "2")
  (pin "1"))
 (symbol
  (lib_id "Device:C_Small")
  (at 179.07 91.694 0)
  (mirror x)
  (unit 1)
  (exclude_from_sim no)
  (in_bom yes)
  (on_board yes)
  (dnp no)
  (property "Reference" "C19" (at 178.308 89.408 0) (effects (font (size 1.27 1.27)) (justify right)))
  (property "Value" "100nF" (at 178.308 94.488 0) (effects (font (size 1.27 1.27)) (justify right)))
  (property "Footprint" "Capacitor_SMD:C_0402_1005Metric" (at 179.07 91.694 0) (effects (font (size 1.27 1.27)) (hide yes)))
  (property "Datasheet" "~" (at 179.07 91.694 0) (effects (font (size 1.27 1.27)) (hide yes)))
  (property "Description" "Unpolarized capacitor, small symbol" (at 179.07 91.694 0) (effects (font (size 1.27 1.27)) (hide yes)))
  (pin "2")
  (pin "1"))
 (symbol
  (lib_id "power:VCC")
  (at 112.014 96.774 0)
  (unit 1)
  (exclude_from_sim no)
  (in_bom yes)
  (on_board yes)
  (dnp no)
  (property "Reference" "#PWR052" (at 112.014 100.584 0) (effects (font (size 1.27 1.27)) (hide yes)))
  (property "Value" "+3V3" (at 112.014 93.218 0) (effects (font (size 1.27 1.27))))
  (property "Footprint" "" (at 112.014 96.774 0) (effects (font (size 1.27 1.27)) (hide yes)))
  (property "Datasheet" "" (at 112.014 96.774 0) (effects (font (size 1.27 1.27)) (hide yes)))
  (property "Description" "Power symbol creates a global label with name \"VCC\"" (at 112.014 96.774 0) (effects (font (size 1.27 1.27)) (hide yes)))
  (pin "1"))
 (symbol
  (lib_id "Device:C_Small")
  (at 114.046 134.62 0)
  (mirror x)
  (unit 1)
  (exclude_from_sim no)
  (in_bom yes)
  (on_board yes)
  (dnp no)
  (property "Reference" "C32" (at 112.1544 132.7881 0) (effects (font (size 1.27 1.27)) (justify right)))
  (property "Value" "100nF" (at 112.268 136.144 0) (effects (font (size 1.27 1.27)) (justify right)))
  (property "Footprint" "Capacitor_SMD:C_0402_1005Metric" (at 114.046 134.62 0) (effects (font (size 1.27 1.27)) (hide yes)))
  (property "Datasheet" "~" (at 114.046 134.62 0) (effects (font (size 1.27 1.27)) (hide yes)))
  (property "Description" "Unpolarized capacitor, small symbol" (at 114.046 134.62 0) (effects (font (size 1.27 1.27)) (hide yes)))
  (pin "2")
  (pin "1"))
 (symbol
  (lib_id "power:VCC")
  (at 174.244 109.22 0)
  (unit 1)
  (exclude_from_sim no)
  (in_bom yes)
  (on_board yes)
  (dnp no)
  (property "Reference" "#PWR021" (at 174.244 113.03 0) (effects (font (size 1.27 1.27)) (hide yes)))
  (property "Value" "+3V3" (at 174.244 105.664 0) (effects (font (size 1.27 1.27))))
  (property "Footprint" "" (at 174.244 109.22 0) (effects (font (size 1.27 1.27)) (hide yes)))
  (property "Datasheet" "" (at 174.244 109.22 0) (effects (font (size 1.27 1.27)) (hide yes)))
  (property "Description" "Power symbol creates a global label with name \"VCC\"" (at 174.244 109.22 0) (effects (font (size 1.27 1.27)) (hide yes)))
  (pin "1")))
